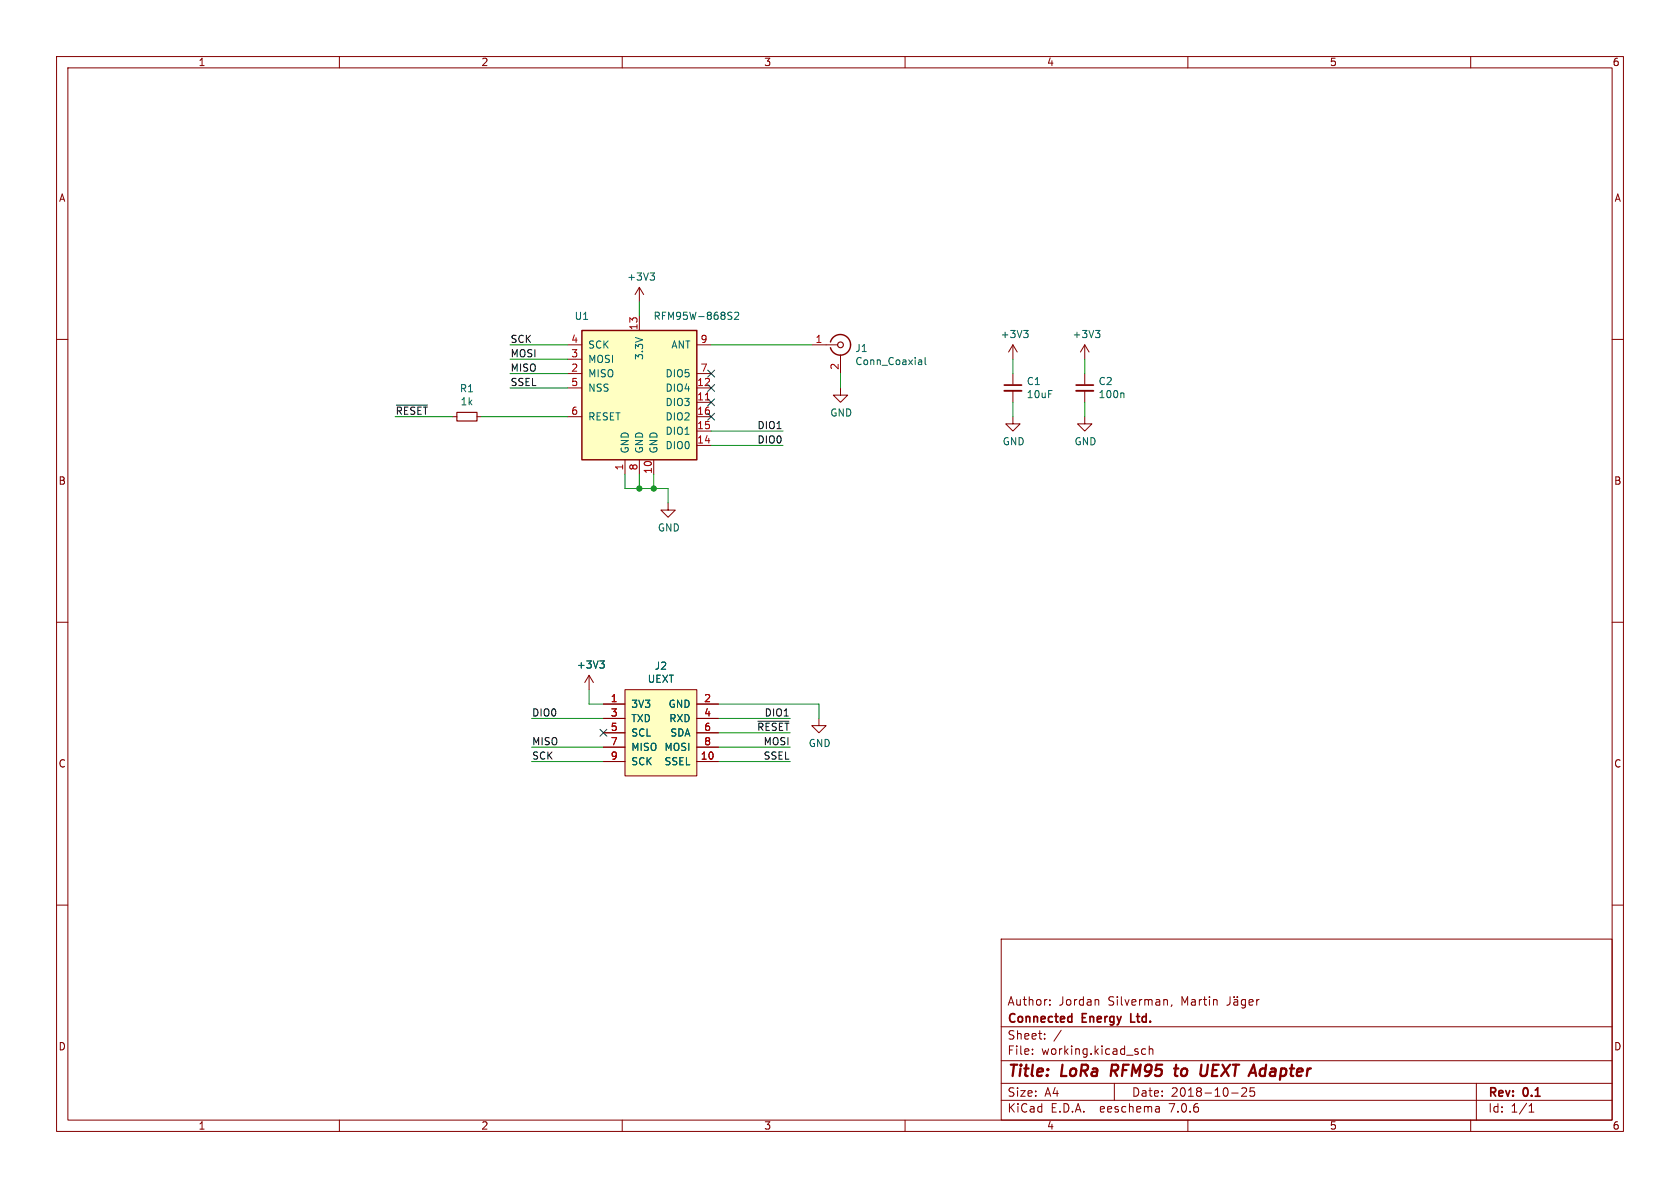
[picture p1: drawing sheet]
(kicad_sch (version 20230121) (generator eeschema)

 (paper "A4")

 (title_block
  (title "LoRa RFM95 to UEXT Adapter")
  (date "2018-10-25")
  (rev "0.1")
  (company "Connected Energy Ltd.")
  (comment 1 "Author: Jordan Silverman, Martin Jäger"))

 (lib_symbols
  (symbol "Connector:Conn_Coaxial" (pin_names (offset 1.016) hide) (in_bom yes) (on_board yes)
   (property "Reference" "J" (at 0.254 3.048 0) (effects (font (size 1.27 1.27))))
   (property "Value" "Conn_Coaxial" (at 2.921 0 90) (effects (font (size 1.27 1.27))))
   (property "Footprint" "" (at 0 0 0) (effects (font (size 1.27 1.27)) hide))
   (property "Datasheet" " ~" (at 0 0 0) (effects (font (size 1.27 1.27)) hide))
   (symbol "Conn_Coaxial_0_1"
    (arc (start -1.778 -0.508) (mid 0.2311 -1.8066) (end 1.778 0) (stroke (width 0.254) (type default)) (fill (type none)))
    (polyline (pts (xy -2.54 0) (xy -0.508 0)) (stroke (width 0) (type default)) (fill (type none)))
    (polyline (pts (xy 0 -2.54) (xy 0 -1.778)) (stroke (width 0) (type default)) (fill (type none)))
    (circle (center 0 0) (radius 0.508) (stroke (width 0.2032) (type default)) (fill (type none)))
    (arc (start 1.778 0) (mid 0.2099 1.8101) (end -1.778 0.508) (stroke (width 0.254) (type default)) (fill (type none))))
   (symbol "Conn_Coaxial_1_1"
    (pin passive line (at -5.08 0 0) (length 2.54) (name "In" (effects (font (size 1.27 1.27)))) (number "1" (effects (font (size 1.27 1.27)))))
    (pin passive line (at 0 -5.08 90) (length 2.54) (name "Ext" (effects (font (size 1.27 1.27)))) (number "2" (effects (font (size 1.27 1.27)))))))
  (symbol "UEXT_LoRa-rescue:C-LibreSolar" (pin_numbers hide) (pin_names (offset 0.254) hide) (in_bom yes) (on_board yes)
   (property "Reference" "C" (at 0.635 1.905 0) (effects (font (size 1.27 1.27)) (justify left)))
   (property "Value" "LibreSolar:C" (at 0.635 -1.905 0) (effects (font (size 1.27 1.27)) (justify left)))
   (property "Footprint" "" (at 0 -5.08 0) (effects (font (size 1.27 1.27)) hide))
   (property "Datasheet" "" (at 0.635 1.905 0) (effects (font (size 1.27 1.27))))
   (symbol "C-LibreSolar_0_1"
    (polyline (pts (xy -1.524 -0.508) (xy 1.524 -0.508)) (stroke (width 0.3302) (type solid)) (fill (type none)))
    (polyline (pts (xy -1.524 0.508) (xy 0 0.508) (xy 1.524 0.508)) (stroke (width 0.3048) (type solid)) (fill (type none))))
   (symbol "C-LibreSolar_1_1"
    (pin passive line (at 0 2.54 270) (length 1.905) (name "~" (effects (font (size 1.016 1.016)))) (number "1" (effects (font (size 1.016 1.016)))))
    (pin passive line (at 0 -2.54 90) (length 2.032) (name "~" (effects (font (size 1.016 1.016)))) (number "2" (effects (font (size 1.016 1.016)))))))
  (symbol "UEXT_LoRa-rescue:R-LibreSolar" (pin_numbers hide) (pin_names (offset 0.254) hide) (in_bom yes) (on_board yes)
   (property "Reference" "R" (at -1.905 0 90) (effects (font (size 1.27 1.27))))
   (property "Value" "LibreSolar:R" (at 1.905 0 90) (effects (font (size 1.27 1.27))))
   (property "Footprint" "" (at -4.445 -2.54 90) (effects (font (size 1.27 1.27)) hide))
   (property "Datasheet" "" (at 0 0 0) (effects (font (size 1.27 1.27))))
   (symbol "R-LibreSolar_0_1"
    (rectangle (start -0.762 1.778) (end 0.762 -1.778) (stroke (width 0.2032) (type solid)) (fill (type none))))
   (symbol "R-LibreSolar_1_1"
    (pin passive line (at 0 2.54 270) (length 0.762) (name "~" (effects (font (size 1.016 1.016)))) (number "1" (effects (font (size 1.016 1.016)))))
    (pin passive line (at 0 -2.54 90) (length 0.762) (name "~" (effects (font (size 1.016 1.016)))) (number "2" (effects (font (size 1.016 1.016)))))))
  (symbol "UEXT_LoRa-rescue:RFM95W-868S2-RF_AM_FM" (pin_names (offset 1.016)) (in_bom yes) (on_board yes)
   (property "Reference" "U" (at -10.414 11.684 0) (effects (font (size 1.27 1.27)) (justify left)))
   (property "Value" "RF_AM_FM:RFM95W-868S2" (at 1.524 11.43 0) (effects (font (size 1.27 1.27)) (justify left)))
   (property "Footprint" "" (at -83.82 41.91 0) (effects (font (size 1.27 1.27)) hide))
   (property "Datasheet" "" (at -83.82 41.91 0) (effects (font (size 1.27 1.27)) hide))
   (symbol "RFM95W-868S2-RF_AM_FM_0_1"
    (rectangle (start -10.16 10.16) (end 10.16 -12.7) (stroke (width 0.254) (type solid)) (fill (type background))))
   (symbol "RFM95W-868S2-RF_AM_FM_1_1"
    (pin power_in line (at -2.54 -15.24 90) (length 2.54) (name "GND" (effects (font (size 1.27 1.27)))) (number "1" (effects (font (size 1.27 1.27)))))
    (pin power_in line (at 2.54 -15.24 90) (length 2.54) (name "GND" (effects (font (size 1.27 1.27)))) (number "10" (effects (font (size 1.27 1.27)))))
    (pin bidirectional line (at 12.7 -2.54 180) (length 2.54) (name "DIO3" (effects (font (size 1.27 1.27)))) (number "11" (effects (font (size 1.27 1.27)))))
    (pin bidirectional line (at 12.7 0 180) (length 2.54) (name "DIO4" (effects (font (size 1.27 1.27)))) (number "12" (effects (font (size 1.27 1.27)))))
    (pin power_in line (at 0 12.7 270) (length 2.54) (name "3.3V" (effects (font (size 1.27 1.27)))) (number "13" (effects (font (size 1.27 1.27)))))
    (pin bidirectional line (at 12.7 -10.16 180) (length 2.54) (name "DIO0" (effects (font (size 1.27 1.27)))) (number "14" (effects (font (size 1.27 1.27)))))
    (pin bidirectional line (at 12.7 -7.62 180) (length 2.54) (name "DIO1" (effects (font (size 1.27 1.27)))) (number "15" (effects (font (size 1.27 1.27)))))
    (pin bidirectional line (at 12.7 -5.08 180) (length 2.54) (name "DIO2" (effects (font (size 1.27 1.27)))) (number "16" (effects (font (size 1.27 1.27)))))
    (pin input line (at -12.7 2.54 0) (length 2.54) (name "MISO" (effects (font (size 1.27 1.27)))) (number "2" (effects (font (size 1.27 1.27)))))
    (pin output line (at -12.7 5.08 0) (length 2.54) (name "MOSI" (effects (font (size 1.27 1.27)))) (number "3" (effects (font (size 1.27 1.27)))))
    (pin input line (at -12.7 7.62 0) (length 2.54) (name "SCK" (effects (font (size 1.27 1.27)))) (number "4" (effects (font (size 1.27 1.27)))))
    (pin input line (at -12.7 0 0) (length 2.54) (name "NSS" (effects (font (size 1.27 1.27)))) (number "5" (effects (font (size 1.27 1.27)))))
    (pin bidirectional line (at -12.7 -5.08 0) (length 2.54) (name "RESET" (effects (font (size 1.27 1.27)))) (number "6" (effects (font (size 1.27 1.27)))))
    (pin bidirectional line (at 12.7 2.54 180) (length 2.54) (name "DIO5" (effects (font (size 1.27 1.27)))) (number "7" (effects (font (size 1.27 1.27)))))
    (pin power_in line (at 0 -15.24 90) (length 2.54) (name "GND" (effects (font (size 1.27 1.27)))) (number "8" (effects (font (size 1.27 1.27)))))
    (pin bidirectional line (at 12.7 7.62 180) (length 2.54) (name "ANT" (effects (font (size 1.27 1.27)))) (number "9" (effects (font (size 1.27 1.27)))))))
  (symbol "UEXT_LoRa-rescue:UEXT-LibreSolar" (pin_names (offset 1.016)) (in_bom yes) (on_board yes)
   (property "Reference" "J" (at -6.35 8.89 0) (effects (font (size 1.27 1.27)) (justify left)))
   (property "Value" "LibreSolar:UEXT" (at 6.35 8.89 0) (effects (font (size 1.27 1.27)) (justify right)))
   (property "Footprint" "Pin_Headers:Pin_Header_Straight_2x05_Pitch2.54mm" (at 0 -10.16 0) (effects (font (size 1.27 1.27) italic) hide))
   (property "Datasheet" "" (at 0 -2.54 0) (effects (font (size 1.524 1.524))))
   (symbol "UEXT-LibreSolar_0_0"
    (pin passive line (at 10.16 2.54 180) (length 3.81) (name "RXD" (effects (font (size 1.27 1.27)))) (number "4" (effects (font (size 1.27 1.27))))))
   (symbol "UEXT-LibreSolar_0_1"
    (rectangle (start -6.35 7.62) (end 6.35 -7.62) (stroke (width 0) (type solid)) (fill (type background))))
   (symbol "UEXT-LibreSolar_1_1"
    (pin passive line (at -10.16 5.08 0) (length 3.81) (name "3V3" (effects (font (size 1.27 1.27)))) (number "1" (effects (font (size 1.27 1.27)))))
    (pin passive line (at 10.16 -5.08 180) (length 3.81) (name "SSEL" (effects (font (size 1.27 1.27)))) (number "10" (effects (font (size 1.27 1.27)))))
    (pin passive line (at 10.16 5.08 180) (length 3.81) (name "GND" (effects (font (size 1.27 1.27)))) (number "2" (effects (font (size 1.27 1.27)))))
    (pin passive line (at -10.16 2.54 0) (length 3.81) (name "TXD" (effects (font (size 1.27 1.27)))) (number "3" (effects (font (size 1.27 1.27)))))
    (pin passive line (at -10.16 0 0) (length 3.81) (name "SCL" (effects (font (size 1.27 1.27)))) (number "5" (effects (font (size 1.27 1.27)))))
    (pin passive line (at 10.16 0 180) (length 3.81) (name "SDA" (effects (font (size 1.27 1.27)))) (number "6" (effects (font (size 1.27 1.27)))))
    (pin passive line (at -10.16 -2.54 0) (length 3.81) (name "MISO" (effects (font (size 1.27 1.27)))) (number "7" (effects (font (size 1.27 1.27)))))
    (pin passive line (at 10.16 -2.54 180) (length 3.81) (name "MOSI" (effects (font (size 1.27 1.27)))) (number "8" (effects (font (size 1.27 1.27)))))
    (pin passive line (at -10.16 -5.08 0) (length 3.81) (name "SCK" (effects (font (size 1.27 1.27)))) (number "9" (effects (font (size 1.27 1.27)))))))
  (symbol "power:+3V3" (power) (pin_names (offset 0)) (in_bom yes) (on_board yes)
   (property "Reference" "#PWR" (at 0 -3.81 0) (effects (font (size 1.27 1.27)) hide))
   (property "Value" "+3V3" (at 0 3.556 0) (effects (font (size 1.27 1.27))))
   (property "Footprint" "" (at 0 0 0) (effects (font (size 1.27 1.27)) hide))
   (property "Datasheet" "" (at 0 0 0) (effects (font (size 1.27 1.27)) hide))
   (symbol "+3V3_0_1"
    (polyline (pts (xy -0.762 1.27) (xy 0 2.54)) (stroke (width 0) (type default)) (fill (type none)))
    (polyline (pts (xy 0 0) (xy 0 2.54)) (stroke (width 0) (type default)) (fill (type none)))
    (polyline (pts (xy 0 2.54) (xy 0.762 1.27)) (stroke (width 0) (type default)) (fill (type none))))
   (symbol "+3V3_1_1"
    (pin power_in line (at 0 0 90) (length 0) hide (name "+3V3" (effects (font (size 1.27 1.27)))) (number "1" (effects (font (size 1.27 1.27)))))))
  (symbol "power:GND" (power) (pin_names (offset 0)) (in_bom yes) (on_board yes)
   (property "Reference" "#PWR" (at 0 -6.35 0) (effects (font (size 1.27 1.27)) hide))
   (property "Value" "GND" (at 0 -3.81 0) (effects (font (size 1.27 1.27))))
   (property "Footprint" "" (at 0 0 0) (effects (font (size 1.27 1.27)) hide))
   (property "Datasheet" "" (at 0 0 0) (effects (font (size 1.27 1.27)) hide))
   (symbol "GND_0_1"
    (polyline (pts (xy 0 0) (xy 0 -1.27) (xy 1.27 -1.27) (xy 0 -2.54) (xy -1.27 -1.27) (xy 0 -1.27)) (stroke (width 0) (type default)) (fill (type none))))
   (symbol "GND_1_1"
    (pin power_in line (at 0 0 270) (length 0) hide (name "GND" (effects (font (size 1.27 1.27)))) (number "1" (effects (font (size 1.27 1.27))))))))

 (junction (at 113.03 86.36) (diameter 0) (color 0 0 0 0))
 (junction (at 115.57 86.36) (diameter 0) (color 0 0 0 0))

 (no_connect (at 125.73 73.66))
 (no_connect (at 106.68 129.54))
 (no_connect (at 125.73 71.12))
 (no_connect (at 125.73 68.58))
 (no_connect (at 125.73 66.04))

 (wire (pts (xy 110.49 83.82) (xy 110.49 86.36)) (stroke (width 0) (type default)))
 (wire (pts (xy 106.68 124.46) (xy 104.14 124.46)) (stroke (width 0) (type default)))
 (wire (pts (xy 113.03 53.34) (xy 113.03 55.88)) (stroke (width 0) (type default)))
 (wire (pts (xy 127 132.08) (xy 139.7 132.08)) (stroke (width 0) (type default)))
 (wire (pts (xy 148.59 66.04) (xy 148.59 68.58)) (stroke (width 0) (type default)))
 (wire (pts (xy 100.33 66.04) (xy 90.17 66.04)) (stroke (width 0) (type default)))
 (wire (pts (xy 144.78 124.46) (xy 144.78 127)) (stroke (width 0) (type default)))
 (wire (pts (xy 115.57 83.82) (xy 115.57 86.36)) (stroke (width 0) (type default)))
 (wire (pts (xy 179.07 71.12) (xy 179.07 73.66)) (stroke (width 0) (type default)))
 (wire (pts (xy 100.33 68.58) (xy 90.17 68.58)) (stroke (width 0) (type default)))
 (wire (pts (xy 110.49 86.36) (xy 113.03 86.36)) (stroke (width 0) (type default)))
 (wire (pts (xy 106.68 134.62) (xy 93.98 134.62)) (stroke (width 0) (type default)))
 (wire (pts (xy 106.68 132.08) (xy 93.98 132.08)) (stroke (width 0) (type default)))
 (wire (pts (xy 113.03 86.36) (xy 115.57 86.36)) (stroke (width 0) (type default)))
 (wire (pts (xy 191.77 63.5) (xy 191.77 66.04)) (stroke (width 0) (type default)))
 (wire (pts (xy 191.77 71.12) (xy 191.77 73.66)) (stroke (width 0) (type default)))
 (wire (pts (xy 125.73 76.2) (xy 138.43 76.2)) (stroke (width 0) (type default)))
 (wire (pts (xy 100.33 60.96) (xy 90.17 60.96)) (stroke (width 0) (type default)))
 (wire (pts (xy 85.09 73.66) (xy 100.33 73.66)) (stroke (width 0) (type default)))
 (wire (pts (xy 115.57 86.36) (xy 118.11 86.36)) (stroke (width 0) (type default)))
 (wire (pts (xy 106.68 127) (xy 93.98 127)) (stroke (width 0) (type default)))
 (wire (pts (xy 113.03 83.82) (xy 113.03 86.36)) (stroke (width 0) (type default)))
 (wire (pts (xy 179.07 63.5) (xy 179.07 66.04)) (stroke (width 0) (type default)))
 (wire (pts (xy 125.73 78.74) (xy 138.43 78.74)) (stroke (width 0) (type default)))
 (wire (pts (xy 104.14 124.46) (xy 104.14 121.92)) (stroke (width 0) (type default)))
 (wire (pts (xy 127 129.54) (xy 139.7 129.54)) (stroke (width 0) (type default)))
 (wire (pts (xy 127 127) (xy 139.7 127)) (stroke (width 0) (type default)))
 (wire (pts (xy 125.73 60.96) (xy 143.51 60.96)) (stroke (width 0) (type default)))
 (wire (pts (xy 100.33 63.5) (xy 90.17 63.5)) (stroke (width 0) (type default)))
 (wire (pts (xy 80.01 73.66) (xy 69.85 73.66)) (stroke (width 0) (type default)))
 (wire (pts (xy 127 134.62) (xy 139.7 134.62)) (stroke (width 0) (type default)))
 (wire (pts (xy 118.11 86.36) (xy 118.11 88.9)) (stroke (width 0) (type default)))
 (wire (pts (xy 127 124.46) (xy 144.78 124.46)) (stroke (width 0) (type default)))

 (label "SSEL" (at 139.7 134.62 180) (effects (font (size 1.27 1.27)) (justify right bottom)))
 (label "DIO0" (at 138.43 78.74 180) (effects (font (size 1.27 1.27)) (justify right bottom)))
 (label "DIO1" (at 138.43 76.2 180) (effects (font (size 1.27 1.27)) (justify right bottom)))
 (label "MISO" (at 90.17 66.04 0) (effects (font (size 1.27 1.27)) (justify left bottom)))
 (label "MOSI" (at 139.7 132.08 180) (effects (font (size 1.27 1.27)) (justify right bottom)))
 (label "SCK" (at 93.98 134.62 0) (effects (font (size 1.27 1.27)) (justify left bottom)))
 (label "DIO0" (at 93.98 127 0) (effects (font (size 1.27 1.27)) (justify left bottom)))
 (label "DIO1" (at 139.7 127 180) (effects (font (size 1.27 1.27)) (justify right bottom)))
 (label "~{RESET}" (at 69.85 73.66 0) (effects (font (size 1.27 1.27)) (justify left bottom)))
 (label "~{RESET}" (at 139.7 129.54 180) (effects (font (size 1.27 1.27)) (justify right bottom)))
 (label "MOSI" (at 90.17 63.5 0) (effects (font (size 1.27 1.27)) (justify left bottom)))
 (label "MISO" (at 93.98 132.08 0) (effects (font (size 1.27 1.27)) (justify left bottom)))
 (label "SCK" (at 90.17 60.96 0) (effects (font (size 1.27 1.27)) (justify left bottom)))
 (label "SSEL" (at 90.17 68.58 0) (effects (font (size 1.27 1.27)) (justify left bottom)))

 (symbol (lib_id "UEXT_LoRa-rescue:RFM95W-868S2-RF_AM_FM") (at 113.03 68.58 0) (unit 1) (in_bom yes) (on_board yes) (dnp no)
  (property "Reference" "U1" (at 102.87 55.88 0) (effects (font (size 1.27 1.27))))
  (property "Value" "RFM95W-868S2" (at 123.19 55.88 0) (effects (font (size 1.27 1.27))))
  (property "Footprint" "RF_Module:HOPERF_RFM9XW_SMD" (at 29.21 26.67 0) (effects (font (size 1.27 1.27)) hide))
  (property "Datasheet" "http://www.hoperf.com/upload/rf/RFM95_96_97_98W.pdf" (at 29.21 26.67 0) (effects (font (size 1.27 1.27)) hide))
  (property "Manufacturer" "Hope RF" (at 0 137.16 0) (effects (font (size 1.27 1.27)) hide))
  (property "PartNumber" "RFM95" (at 0 137.16 0) (effects (font (size 1.27 1.27)) hide)) (pin "1") (pin "10") (pin "11") (pin "12") (pin "13") (pin "14") (pin "15") (pin "16") (pin "2") (pin "3") (pin "4") (pin "5") (pin "6") (pin "7") (pin "8") (pin "9"))

 (symbol (lib_id "UEXT_LoRa-rescue:UEXT-LibreSolar") (at 116.84 129.54 0) (unit 1) (in_bom yes) (on_board yes) (dnp no)
  (property "Reference" "J2" (at 116.84 117.729 0) (effects (font (size 1.27 1.27))))
  (property "Value" "UEXT" (at 116.84 120.0404 0) (effects (font (size 1.27 1.27))))
  (property "Footprint" "Connector_PinSocket_2.54mm:PinSocket_2x05_P2.54mm_Vertical" (at 116.84 139.7 0) (effects (font (size 1.27 1.27) italic) hide))
  (property "Datasheet" "http://wppro.com/content/de/produkte/buchsenleisten/raster-2_54mm/product/157b.pdf" (at 116.84 132.08 0) (effects (font (size 1.524 1.524)) hide))
  (property "Manufacturer" "W+P" (at 116.84 129.54 0) (effects (font (size 1.27 1.27)) hide))
  (property "PartNumber" "157B-5-2-00" (at 116.84 129.54 0) (effects (font (size 1.27 1.27)) hide)) (pin "4") (pin "1") (pin "10") (pin "2") (pin "3") (pin "5") (pin "6") (pin "7") (pin "8") (pin "9"))

 (symbol (lib_id "Connector:Conn_Coaxial") (at 148.59 60.96 0) (unit 1) (in_bom yes) (on_board yes) (dnp no)
  (property "Reference" "J1" (at 151.1046 61.5696 0) (effects (font (size 1.27 1.27)) (justify left)))
  (property "Value" "Conn_Coaxial" (at 151.1046 63.881 0) (effects (font (size 1.27 1.27)) (justify left)))
  (property "Footprint" "Connector_Coaxial:U.FL_Molex_MCRF_73412-0110_Vertical" (at 148.59 60.96 0) (effects (font (size 1.27 1.27)) hide))
  (property "Datasheet" " ~" (at 148.59 60.96 0) (effects (font (size 1.27 1.27)) hide))
  (property "Manufacturer" "Hirose" (at 0 121.92 0) (effects (font (size 1.27 1.27)) hide))
  (property "PartNumber" "U.FL-R-SMT-1" (at 0 121.92 0) (effects (font (size 1.27 1.27)) hide)) (pin "1") (pin "2"))

 (symbol (lib_id "UEXT_LoRa-rescue:C-LibreSolar") (at 179.07 68.58 0) (unit 1) (in_bom yes) (on_board yes) (dnp no)
  (property "Reference" "C1" (at 181.4068 67.4116 0) (effects (font (size 1.27 1.27)) (justify left)))
  (property "Value" "10uF" (at 181.4068 69.723 0) (effects (font (size 1.27 1.27)) (justify left)))
  (property "Footprint" "LibreSolar:C_0805_2012" (at 179.07 73.66 0) (effects (font (size 1.27 1.27)) hide))
  (property "Datasheet" "" (at 179.705 66.675 0) (effects (font (size 1.27 1.27))))
  (property "Manufacturer" "Murata" (at 179.07 68.58 0) (effects (font (size 1.27 1.27)) hide))
  (property "PartNumber" "GRM21BR61C106KE15L" (at 179.07 68.58 0) (effects (font (size 1.27 1.27)) hide))
  (property "Remarks" "16V, X5R" (at 179.07 68.58 0) (effects (font (size 1.27 1.27)) hide)) (pin "1") (pin "2"))

 (symbol (lib_id "UEXT_LoRa-rescue:C-LibreSolar") (at 191.77 68.58 0) (unit 1) (in_bom yes) (on_board yes) (dnp no)
  (property "Reference" "C2" (at 194.1068 67.4116 0) (effects (font (size 1.27 1.27)) (justify left)))
  (property "Value" "100n" (at 194.1068 69.723 0) (effects (font (size 1.27 1.27)) (justify left)))
  (property "Footprint" "LibreSolar:C_0603_1608" (at 191.77 73.66 0) (effects (font (size 1.27 1.27)) hide))
  (property "Datasheet" "" (at 192.405 66.675 0) (effects (font (size 1.27 1.27))))
  (property "Manufacturer" "Würth Electronics" (at 191.77 68.58 0) (effects (font (size 1.27 1.27)) hide))
  (property "PartNumber" "885012206071" (at 191.77 68.58 0) (effects (font (size 1.27 1.27)) hide))
  (property "Remarks" "X7R, 25V or better" (at 191.77 68.58 0) (effects (font (size 1.27 1.27)) hide)) (pin "1") (pin "2"))

 (symbol (lib_id "power:GND") (at 118.11 88.9 0) (unit 1) (in_bom yes) (on_board yes) (dnp no)
  (property "Reference" "#PWR04" (at 118.11 95.25 0) (effects (font (size 1.27 1.27)) hide))
  (property "Value" "GND" (at 118.237 93.2942 0) (effects (font (size 1.27 1.27))))
  (property "Footprint" "" (at 118.11 88.9 0) (effects (font (size 1.27 1.27)) hide))
  (property "Datasheet" "" (at 118.11 88.9 0) (effects (font (size 1.27 1.27)) hide)) (pin "1"))

 (symbol (lib_id "power:GND") (at 148.59 68.58 0) (unit 1) (in_bom yes) (on_board yes) (dnp no)
  (property "Reference" "#PWR07" (at 148.59 74.93 0) (effects (font (size 1.27 1.27)) hide))
  (property "Value" "GND" (at 148.717 72.9742 0) (effects (font (size 1.27 1.27))))
  (property "Footprint" "" (at 148.59 68.58 0) (effects (font (size 1.27 1.27)) hide))
  (property "Datasheet" "" (at 148.59 68.58 0) (effects (font (size 1.27 1.27)) hide)) (pin "1"))

 (symbol (lib_id "power:GND") (at 144.78 127 0) (unit 1) (in_bom yes) (on_board yes) (dnp no)
  (property "Reference" "#PWR09" (at 144.78 133.35 0) (effects (font (size 1.27 1.27)) hide))
  (property "Value" "GND" (at 144.907 131.3942 0) (effects (font (size 1.27 1.27))))
  (property "Footprint" "" (at 144.78 127 0) (effects (font (size 1.27 1.27)) hide))
  (property "Datasheet" "" (at 144.78 127 0) (effects (font (size 1.27 1.27)) hide)) (pin "1"))

 (symbol (lib_id "power:+3V3") (at 104.14 121.92 0) (unit 1) (in_bom yes) (on_board yes) (dnp no)
  (property "Reference" "#PWR08" (at 104.14 125.73 0) (effects (font (size 1.27 1.27)) hide))
  (property "Value" "+3V3" (at 104.521 117.5258 0) (effects (font (size 1.27 1.27))))
  (property "Footprint" "" (at 104.14 121.92 0) (effects (font (size 1.27 1.27)) hide))
  (property "Datasheet" "" (at 104.14 121.92 0) (effects (font (size 1.27 1.27)) hide)) (pin "1"))

 (symbol (lib_id "power:GND") (at 179.07 73.66 0) (unit 1) (in_bom yes) (on_board yes) (dnp no)
  (property "Reference" "#PWR03" (at 179.07 80.01 0) (effects (font (size 1.27 1.27)) hide))
  (property "Value" "GND" (at 179.197 78.0542 0) (effects (font (size 1.27 1.27))))
  (property "Footprint" "" (at 179.07 73.66 0) (effects (font (size 1.27 1.27)) hide))
  (property "Datasheet" "" (at 179.07 73.66 0) (effects (font (size 1.27 1.27)) hide)) (pin "1"))

 (symbol (lib_id "power:GND") (at 191.77 73.66 0) (unit 1) (in_bom yes) (on_board yes) (dnp no)
  (property "Reference" "#PWR06" (at 191.77 80.01 0) (effects (font (size 1.27 1.27)) hide))
  (property "Value" "GND" (at 191.897 78.0542 0) (effects (font (size 1.27 1.27))))
  (property "Footprint" "" (at 191.77 73.66 0) (effects (font (size 1.27 1.27)) hide))
  (property "Datasheet" "" (at 191.77 73.66 0) (effects (font (size 1.27 1.27)) hide)) (pin "1"))

 (symbol (lib_id "power:+3V3") (at 179.07 63.5 0) (unit 1) (in_bom yes) (on_board yes) (dnp no)
  (property "Reference" "#PWR02" (at 179.07 67.31 0) (effects (font (size 1.27 1.27)) hide))
  (property "Value" "+3V3" (at 179.451 59.1058 0) (effects (font (size 1.27 1.27))))
  (property "Footprint" "" (at 179.07 63.5 0) (effects (font (size 1.27 1.27)) hide))
  (property "Datasheet" "" (at 179.07 63.5 0) (effects (font (size 1.27 1.27)) hide)) (pin "1"))

 (symbol (lib_id "power:+3V3") (at 191.77 63.5 0) (unit 1) (in_bom yes) (on_board yes) (dnp no)
  (property "Reference" "#PWR05" (at 191.77 67.31 0) (effects (font (size 1.27 1.27)) hide))
  (property "Value" "+3V3" (at 192.151 59.1058 0) (effects (font (size 1.27 1.27))))
  (property "Footprint" "" (at 191.77 63.5 0) (effects (font (size 1.27 1.27)) hide))
  (property "Datasheet" "" (at 191.77 63.5 0) (effects (font (size 1.27 1.27)) hide)) (pin "1"))

 (symbol (lib_id "UEXT_LoRa-rescue:R-LibreSolar") (at 82.55 73.66 270) (unit 1) (in_bom yes) (on_board yes) (dnp no)
  (property "Reference" "R1" (at 82.55 68.6816 90) (effects (font (size 1.27 1.27))))
  (property "Value" "1k" (at 82.55 70.993 90) (effects (font (size 1.27 1.27))))
  (property "Footprint" "LibreSolar:R_0603_1608" (at 80.01 69.215 90) (effects (font (size 1.27 1.27)) hide))
  (property "Datasheet" "" (at 82.55 73.66 0) (effects (font (size 1.27 1.27))))
  (property "Manufacturer" "Yageo" (at 82.55 73.66 0) (effects (font (size 1.27 1.27)) hide))
  (property "PartNumber" "RC0603FR-071KL" (at 82.55 73.66 0) (effects (font (size 1.27 1.27)) hide)) (pin "1") (pin "2"))

 (symbol (lib_id "power:+3V3") (at 113.03 53.34 0) (unit 1) (in_bom yes) (on_board yes) (dnp no)
  (property "Reference" "#PWR0101" (at 113.03 57.15 0) (effects (font (size 1.27 1.27)) hide))
  (property "Value" "+3V3" (at 113.411 48.9458 0) (effects (font (size 1.27 1.27))))
  (property "Footprint" "" (at 113.03 53.34 0) (effects (font (size 1.27 1.27)) hide))
  (property "Datasheet" "" (at 113.03 53.34 0) (effects (font (size 1.27 1.27)) hide)) (pin "1"))

 (sheet_instances (path "" (page "1"))))
